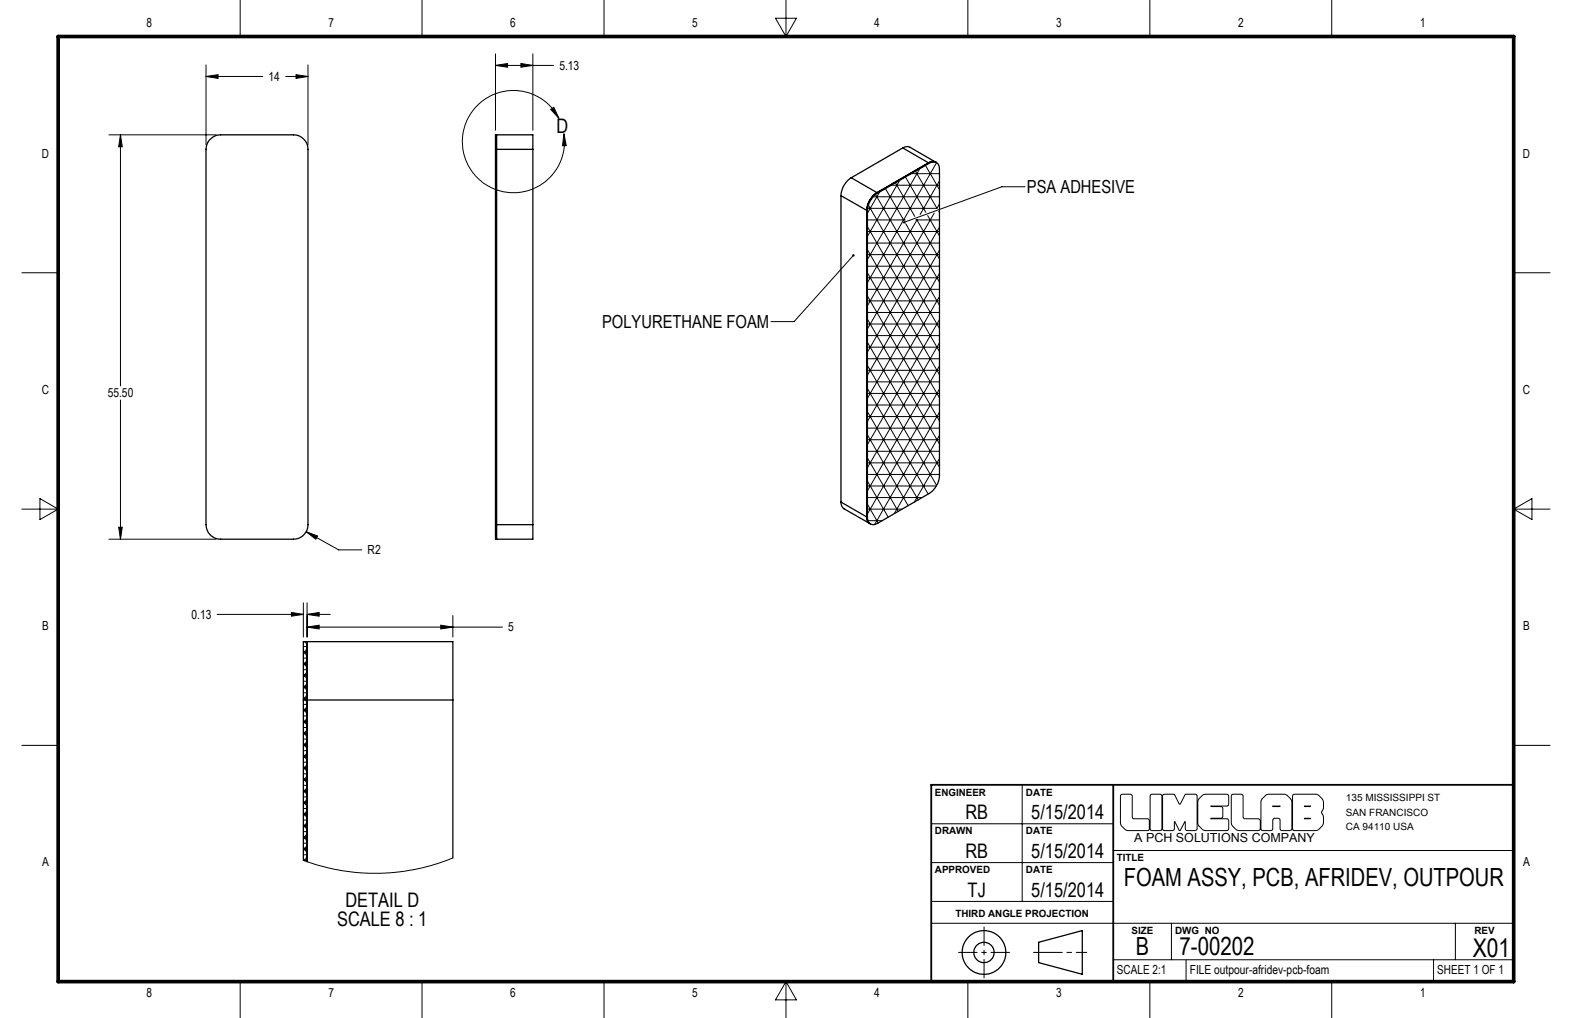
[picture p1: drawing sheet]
<svg xmlns="http://www.w3.org/2000/svg" width="432mm" height="279mm" viewBox="0 0 432 279" stroke-linecap="round" stroke-linejoin="round" font-family="sans-serif">
<g fill="none" stroke="#000" stroke-width=".27">
<path d="M56.6 17.8v21.9M66 0v10M84.6 17.8v21.9M115.9 0v10M136.1 18l3.3-.6v1.1zM136.1 14.8v20.9M136.1 18h15.9M143.1 17.4l3.3 .6-3.3 .5zM146.4 14.8v20.9M165.9 0v10M213 5h5.8l-2.9 5zM215.9 0v10"/>
<path d="M265.9 0v10M315.8 0v10M365.8 0v10M29.9 37h29.4M33.1 37l.5 3.3h-1zM33.1 37v68.9M56.6 21l3.3-.5v1zM56.6 21h15.6M78.5 21h6.1M81.3 20.5l3.3 .5-3.3 .5zM151.3 30l.8-.5 1.4 3zM153.5 32.5a14 14 0 0 0-23.4-2.4 14 14 0 0 0 7.4 22.4 14 14 0 0 0 17.4-15.8"/>
<path d="M154.9 36.7l.6 3.3h-1zM238.3 57.2h19M238.5 56.3l19.6 33.8M239.9 54h18.2M240.5 53.4l17.6 30.4M241.7 52.6l-3.4 5.9M243.2 51.8l5.1 8.7M244.8 50.8h13.3M246 50.2l5.3 9.2M247.2 49.5l-8.9 15.4M248.7 48.6l5.6 9.7M250.3 47.7h7.8"/>
<path d="M251.5 47l5.9 10.1 .7-1.1M252.7 46.3l-14.4 24.9M254.2 45.4l3.9 6.6M254.8 59.2l3.3 5.5M256.6 58.5l-18.3 31.8M257.3 44.6l-19 33M257.8 58l.3 .4M258.1 49.6l-5.4 9.3M281.6 51.3h-6.4l-26.8 9.7M6 74.9h10M234.4 70.1l-16.3 18.2h-6.3M238.3 60.4h10.4"/>
<path d="M238.3 63.5h19.8M238.3 66.7h19.8M238.3 69.9h19.8M238.3 73.1h19.8M238.3 76.2h19.8M238.3 79.4h19.8M238.3 74.9l19.8 34.3M238.3 68.5l19.8 34.3M238.3 62.2l19.8 34.3M248.8 61.4l9.3 16M251.6 60.4h6.5M251.8 60.3l6.3 10.8"/>
<path d="M252 60.2l-13.7 23.7M258.1 62.3l-19.8 34.3M258.1 68.7l-19.8 34.3M258.1 75l-19.8 34.3M415.8 74.9h10M238.3 80.4l-.2 .2M238.3 89.4l-.2 .2M238.3 98.4l-.2 .2M238.3 82.6h19.8M238.3 85.8h19.8M238.3 88.9h19.8M238.3 92.1h19.8"/>
<path d="M238.3 95.3h19.8M238.3 98.5h19.8M238.3 93.9l19.8 34.3M238.3 87.6l19.8 34.3M238.3 81.2l19.8 34.3M258.1 81.4l-19.8 34.3M258.1 87.7l-19.8 34.3M258.1 94.1l-19.8 34.3M33.1 109.8v38.2M238.3 116.3l-.2 .2M238.3 101.6h19.8M238.3 104.8h19.8"/>
<path d="M238.3 108h19.8M238.3 111.2h19.8M238.3 114.3h19.8M238.3 117.5h19.8M238.3 119.3l11.1 19.5M238.3 113l13.9 24.2M238.3 106.6l16.7 29M238.3 100.3l19 32.9M258.1 100.4l-19.8 34.3M258.1 106.8l-19.8 34.3M258.1 113.1l-17.8 30.8M258.1 119.5l-12.5 21.5"/>
<path d="M6 139.7h10M11 136.8l5 2.9-5 2.9zM238.3 139.7h9.5M238.3 125.3l-.2 .2M238.3 134.3l-.2 .2M238.3 120.7h19.8M238.3 123.9h19.8M238.3 127h19.8M238.3 130.2h19.8M238.3 133.4h18.9M238.3 136.6h15M238.3 138.4l2.9 5.1"/>
<path d="M238.3 132l5.7 10M238.3 125.7l8.4 14.7M258.1 125.8l-7 12M415.8 139.7h10M415.8 139.7l5-2.9v5.8zM29.9 148h29.4M32.6 144.7h1l-.5 3.3zM84.1 145.9l3.1 1.2-.5 .9zM84.1 145.9l8.9 5h6.4M238.4 142.9h3.9M59.7 168.6h23.6M80 168.1l3.3 .5-3.3 .5z"/>
<path d="M83.3 165.5v9.3M83.3 177.4h1M83.3 179h1M83.3 178.4l1 1.8M83.6 176.1l-.3 .4M83.9 176.1l.4 .9M84.3 168.6l3.4-.5v1zM84.3 172.1l3.4-.5v1zM84.3 165.5v9.3M84.3 168.6h6.4M84.3 172.1h53.7M84.3 177.9l-1 1.8"/>
<path d="M121.1 171.6l3.3 .5-3.3 .5zM124.4 168.9v5.9M83.3 180.6h1M83.3 182.2h1M83.3 183.8h1M83.3 185.4h1M83.3 187h1M83.3 188.6h1M83.3 190.1h1M83.3 191.7h1M83.3 191.1l1 1.8M83.3 187.9l1 1.8"/>
<path d="M83.3 184.7l1 1.8M83.3 181.6l1 1.7M83.3 193.3h1M83.3 194.9h1M83.3 196.5h1M83.3 198.1h1M83.3 199.7h1M83.3 197.4l1 1.8M83.3 194.3l1 1.7M84.3 181.1l-1 1.7M84.3 184.3l-1 1.7M84.3 187.4l-1 1.8"/>
<path d="M84.3 190.6l-1 1.8M84.3 193.8l-1 1.7M84.3 197l-1 1.7M6 204.6h10M83.3 201.3h1M83.3 202.8h1M83.3 204.4h1M83.3 206h1M83.3 207.6h1M83.3 209.2h1M83.3 210.8h1M83.3 212.4h1"/>
<path d="M83.3 214h1M83.3 215.5h1M83.3 217.1h1M83.3 218.7h1M83.3 219.7l1 1.7M83.3 216.5l1 1.8M83.3 213.3l1 1.8M83.3 210.1l1 1.8M83.3 207l1 1.7M83.3 203.8l1 1.8M83.3 200.6l1 1.8M84.3 200.1l-1 1.8"/>
<path d="M84.3 203.3l-1 1.8M84.3 206.5l-1 1.7M84.3 209.7l-1 1.7M84.3 212.8l-1 1.8M84.3 216l-1 1.8M84.3 219.2l-1 1.7M280.8 215.4v32M307.9 218.1l2.6-.1 .5 .4 .2 6.2 4 .1 .4 .2 .1 .3-.1 2.7-5.8 .1a2.71 2.71 0 0 1-2-2.1v-7.5zM316.1 218.1l2.6-.1 .5 .4v9.1l-.2 .4-.3 .1h-2.3l-.5-.5v-9.1zM319.4 218.2l.4-.2h2.8l1.5 2.7 1.5-2.7 3 .1 .2 .3-.1 9.4-.4 .2-2.5-.1-.3-2.4-1.2 2.3-.3 .1-1.3-2.4-.2 2.3-.4 .2-2.6-.1-.2-.4zM329.3 219.3l1-1 .8-.3h5.9l.3 .1 .2 .3-.1 2.7-.4 .1-4.4 .1 3.1 .2 .2 .3-.1 2.6-3.2 .3 4.7 .1 .2 .4-.1 2.6-.4 .2h-5.9a2.71 2.71 0 0 1-2.1-2.1v-5.8zM338.4 218.1l2.6-.1 .3 .2 .2 6.1 .1 .3 4.1 .1 .5 .5v2.3l-.2 .4-5.7 .1a2.71 2.71 0 0 1-2.1-2.1v-7.5z"/>
<path d="M346.7 219.3l.9-1 .8-.3h4.3a2.79 2.79 0 0 1 2.2 2.1l-.2 7.7-.3 .2-2.6-.1-.2-.4-.1-2.7-1.4-.2-.5 .5-.1 2.7-.4 .2h-2.3l-.4-.5v-7.4zM355.1 218.2l.4-.2h5.9a2.99 2.99 0 0 1 1.8 4.6l-.2 .3 .2 .5a3 3 0 0 1-1.8 4.6l-6.2-.1-.2-.4zM415.8 204.6h10M83.3 220.3h1M83.3 221.9h1M83.3 223.5h1M83.3 225.1h1M83.3 226.7h1M83.3 228.2h1M83.3 229.8h1M83.3 231.4h1M83.3 233h1"/>
<path d="M83.3 234.6h1M83.3 235.5l.4 .8M83.3 232.4l1 1.7M83.3 229.2l1 1.8M83.3 226l1 1.8M83.3 222.8l1 1.8M83.5 236.2h.8M84.3 222.4l-1 1.7M84.3 225.5l-1 1.8M84.3 228.7l-1 1.8M84.3 231.9l-1 1.7M84.3 235.1l-.6 1.2"/>
<path d="M124.4 235.5l-4.2 1.5-4.5 1.3-5 .9-5.9 .5-5.1-.1-5.5-.6-7-1.6-3.9-1.3M255.8 226.1h50M255.8 236.7h50M305.8 233.4h110M349.6 221.2l2 .1-1.9 .1zM358.3 221.2l1.6 .1-1.5 .1zM358.4 224.6h1.5l-1.6 .1zM255.8 253.4h160M255.8 247.4h50M321.8 253.4v10M399.8 253.4v10M66 269.4v10"/>
<path d="M115.9 269.4v10M165.9 269.4v10M215.9 269.4l2.9 5h-5.8zM215.9 269.4v10M265.9 269.4v10M305.8 263.4h110M315.8 269.4v10M325.8 263.4v6M365.8 269.4v10M393.8 263.4v6"/>
</g>
<g fill="none" stroke="#000" stroke-width=".35">
<path d="M57.6 38.4l1.3-1 1.7-.4h20a4 4 0 0 1 4 4v103a4 4 0 0 1-4 4h-20a4 4 0 0 1-4-4v-103l.2-1.1zM136.4 37v111M136.1 41v-4h10.3v4M136.1 41h10.3M136.1 41v103M146.4 41v103M231 53.7l7.1 4M231 53.7v84.1M233.8 48.8a6.2 6.2 0 0 0-2.8 4.9M233.8 48.8l7.1 4.1M238.1 57.7l.2 .2M238.1 57.7v84.2"/>
<path d="M238.3 57.9v84.1M240.9 52.9a6 6 0 0 0-2.8 4.8M240.9 52.9l.2 .1M241.1 53a6 6 0 0 0-2.8 4.9M248 40.6l1.2-.4 .8 .2 7 4.1M248 40.6l-14.2 8.2M248 40.6l7.1 4.1M255.1 44.7l.1 .1M255.1 44.7l-14.2 8.2M255.2 44.8a1.73 1.73 0 0 1 2-.2 1.73 1.73 0 0 1 .9 1.8v84.1a6.4 6.4 0 0 1-2.9 4.9l-14.1 8.2a1.73 1.73 0 0 1-2 .2 1.73 1.73 0 0 1-.8-1.8M255.2 44.8l-14.1 8.2M257 44.5l-1.1-.2-.8 .4"/>
<path d="M257 44.5l.2 .1M231 137.8l.1 .9 .7 .9 7.1 4.1M231 137.8l7.1 4.1M136.1 144v4h10.3v-4M136.1 144h10.3M238.1 141.9v.4a1.52 1.52 0 0 0 .8 1.4M238.1 141.9l.2 .1M238.9 143.7l.2 .1M84.3 176.1v60.4M83.3 192.1v-16h41.1v16M83.3 192.1h41.1M83.3 192.1v44"/>
<path d="M124.4 192.1v43.4M285.3 258.6l12-3.2v12l-12-3.2z"/>
<circle cx="270.3" cy="261.4" r="6"/>
<circle cx="270.3" cy="261.4" r="2.79"/>
</g>
<path d="M270.3 254.4v14M263.3 261.4h14" fill="none" stroke="#000" stroke-width=".27" stroke-dasharray="15.2 1.3 1.3 1.3" stroke-dashoffset="10.1"/>
<path d="M283.9 261.4h14.6" fill="none" stroke="#000" stroke-width=".27" stroke-dasharray="15.2 1.3 1.3 1.3" stroke-dashoffset="7.3"/>
<path d="M305.8 215.4v54M415.8 215.4h-160v54" fill="none" stroke="#000" stroke-width=".5"/>
<path d="M16 10h399.8v259.4h-399.8z" fill="none" stroke="#000" stroke-width="1"/>
<g fill="#000">
<path d="M56.6 21l3.3-.5v1zM81.3 20.5l3.3 .5-3.3 .5zM33.1 37l.5 3.3h-1zM32.6 144.7h1l-.5 3.3zM84.1 145.9l2.6 2.1 .5-.9zM136.1 18l3.3-.6v1.1zM143.1 17.4l3.3 .6-3.3 .5zM84.3 168.6l3.4-.5v1zM80 168.1l3.3 .5-3.3 .5zM84.3 172.1l3.4-.5v1zM121.1 171.6l3.3 .5-3.3 .5z"/>
<path d="M151.3 30l.8-.5 1.4 3zM154.9 36.7l.6 3.3h-1z"/>
<path d="M248.2 60.7l-.1 .4 .3-.1-.3 .1a.34 .34 0 0 0 .4 .2 .34 .34 0 0 0 .2-.5 .34 .34 0 0 0-.5-.1zM234.2 69.8a.33 .33 0 0 0 0 .5 .33 .33 0 0 0 .4 0 .33 .33 0 0 0 0-.5l-.2 .3 .2-.3z"/>
</g>
<text font-size="7.1" x="404.6" y="262.6">X01</text>
<g font-size="6.9">
<text x="308.7" y="243.1">FOAM ASSY, PCB, AFRIDEV, OUTPOUR</text>
<text x="312" y="262.2">B</text>
<text x="324" y="262.2">7-00202</text>
</g>
<g font-size="5.5">
<text x="152.9" y="36.4">D</text>
<text x="265.2" y="224.9">RB</text>
<text x="283.3" y="224.9">5/15/2014</text>
<text x="265.2" y="235.5">RB</text>
<text x="283.3" y="235.5">5/15/2014</text>
<text x="94.9" y="249.1">DETAIL D</text>
<text x="265.8" y="246.1">TJ</text>
<text x="283.3" y="246.1">5/15/2014</text>
<text x="92.6" y="254.2">SCALE 8 : 1</text>
</g>
<g font-size="4.9">
<text x="282.1" y="53.1">PSA ADHESIVE</text>
<text x="165.4" y="90.1">POLYURETHANE FOAM</text>
</g>
<g font-size="3.4">
<text x="40.2" y="7.3">8</text>
<text x="90.2" y="7.3">7</text>
<text x="140.2" y="7.3">6</text>
<text x="190.1" y="7.3">5</text>
<text x="240.1" y="7.3">4</text>
<text x="290.1" y="7.3">3</text>
<text x="340.1" y="7.3">2</text>
<text x="390.1" y="7.3">1</text>
<text x="73.8" y="22.2">14</text>
<text x="153.6" y="19.1">5.13</text>
<text x="11.5" y="43.3">D</text>
<text x="418.3" y="43.3">D</text>
<text x="11.5" y="108.1">C</text>
<text x="29.6" y="109">55.50</text>
<text x="418.3" y="108.1">C</text>
<text x="101" y="152.1">R2</text>
<text x="11.6" y="173">B</text>
<text x="52.6" y="169.8">0.13</text>
<text x="139.6" y="173.3">5</text>
<text x="418.4" y="173">B</text>
<text x="311.6" y="231.2">A PCH SOLUTIONS COMPANY</text>
<text x="11.6" y="237.8">A</text>
<text x="418.4" y="237.8">A</text>
<text x="306.8" y="267.4">SCALE 2:1</text>
<text x="326.8" y="267.4">FILE outpour-afridev-pcb-foam</text>
<text x="394.8" y="267.4">SHEET 1 OF 1</text>
<text x="40.2" y="273.7">8</text>
<text x="90.2" y="273.7">7</text>
<text x="140.2" y="273.7">6</text>
<text x="190.1" y="273.7">5</text>
<text x="240.1" y="273.7">4</text>
<text x="290.1" y="273.7">3</text>
<text x="340.1" y="273.7">2</text>
<text x="390.1" y="273.7">1</text>
</g>
<g font-size="2.7">
<text x="256.8" y="218.4">ENGINEER</text>
<text x="281.8" y="218.4">DATE</text>
<text x="369.7" y="219.8">135 MISSISSIPPI ST</text>
<text x="369.7" y="223.8">SAN FRANCISCO</text>
<text x="369.7" y="227.8">CA 94110 USA</text>
<text x="256.8" y="229">DRAWN</text>
<text x="281.8" y="229">DATE</text>
<text x="256.8" y="239.7">APPROVED</text>
<text x="281.8" y="239.7">DATE</text>
<text x="306.8" y="236.4">TITLE</text>
<text x="262.4" y="251.8">THIRD ANGLE PROJECTION</text>
<text x="310.8" y="256.4">SIZE</text>
<text x="322.8" y="256.4">DWG NO</text>
<text x="405" y="256.4">REV</text>
</g>
</svg>
